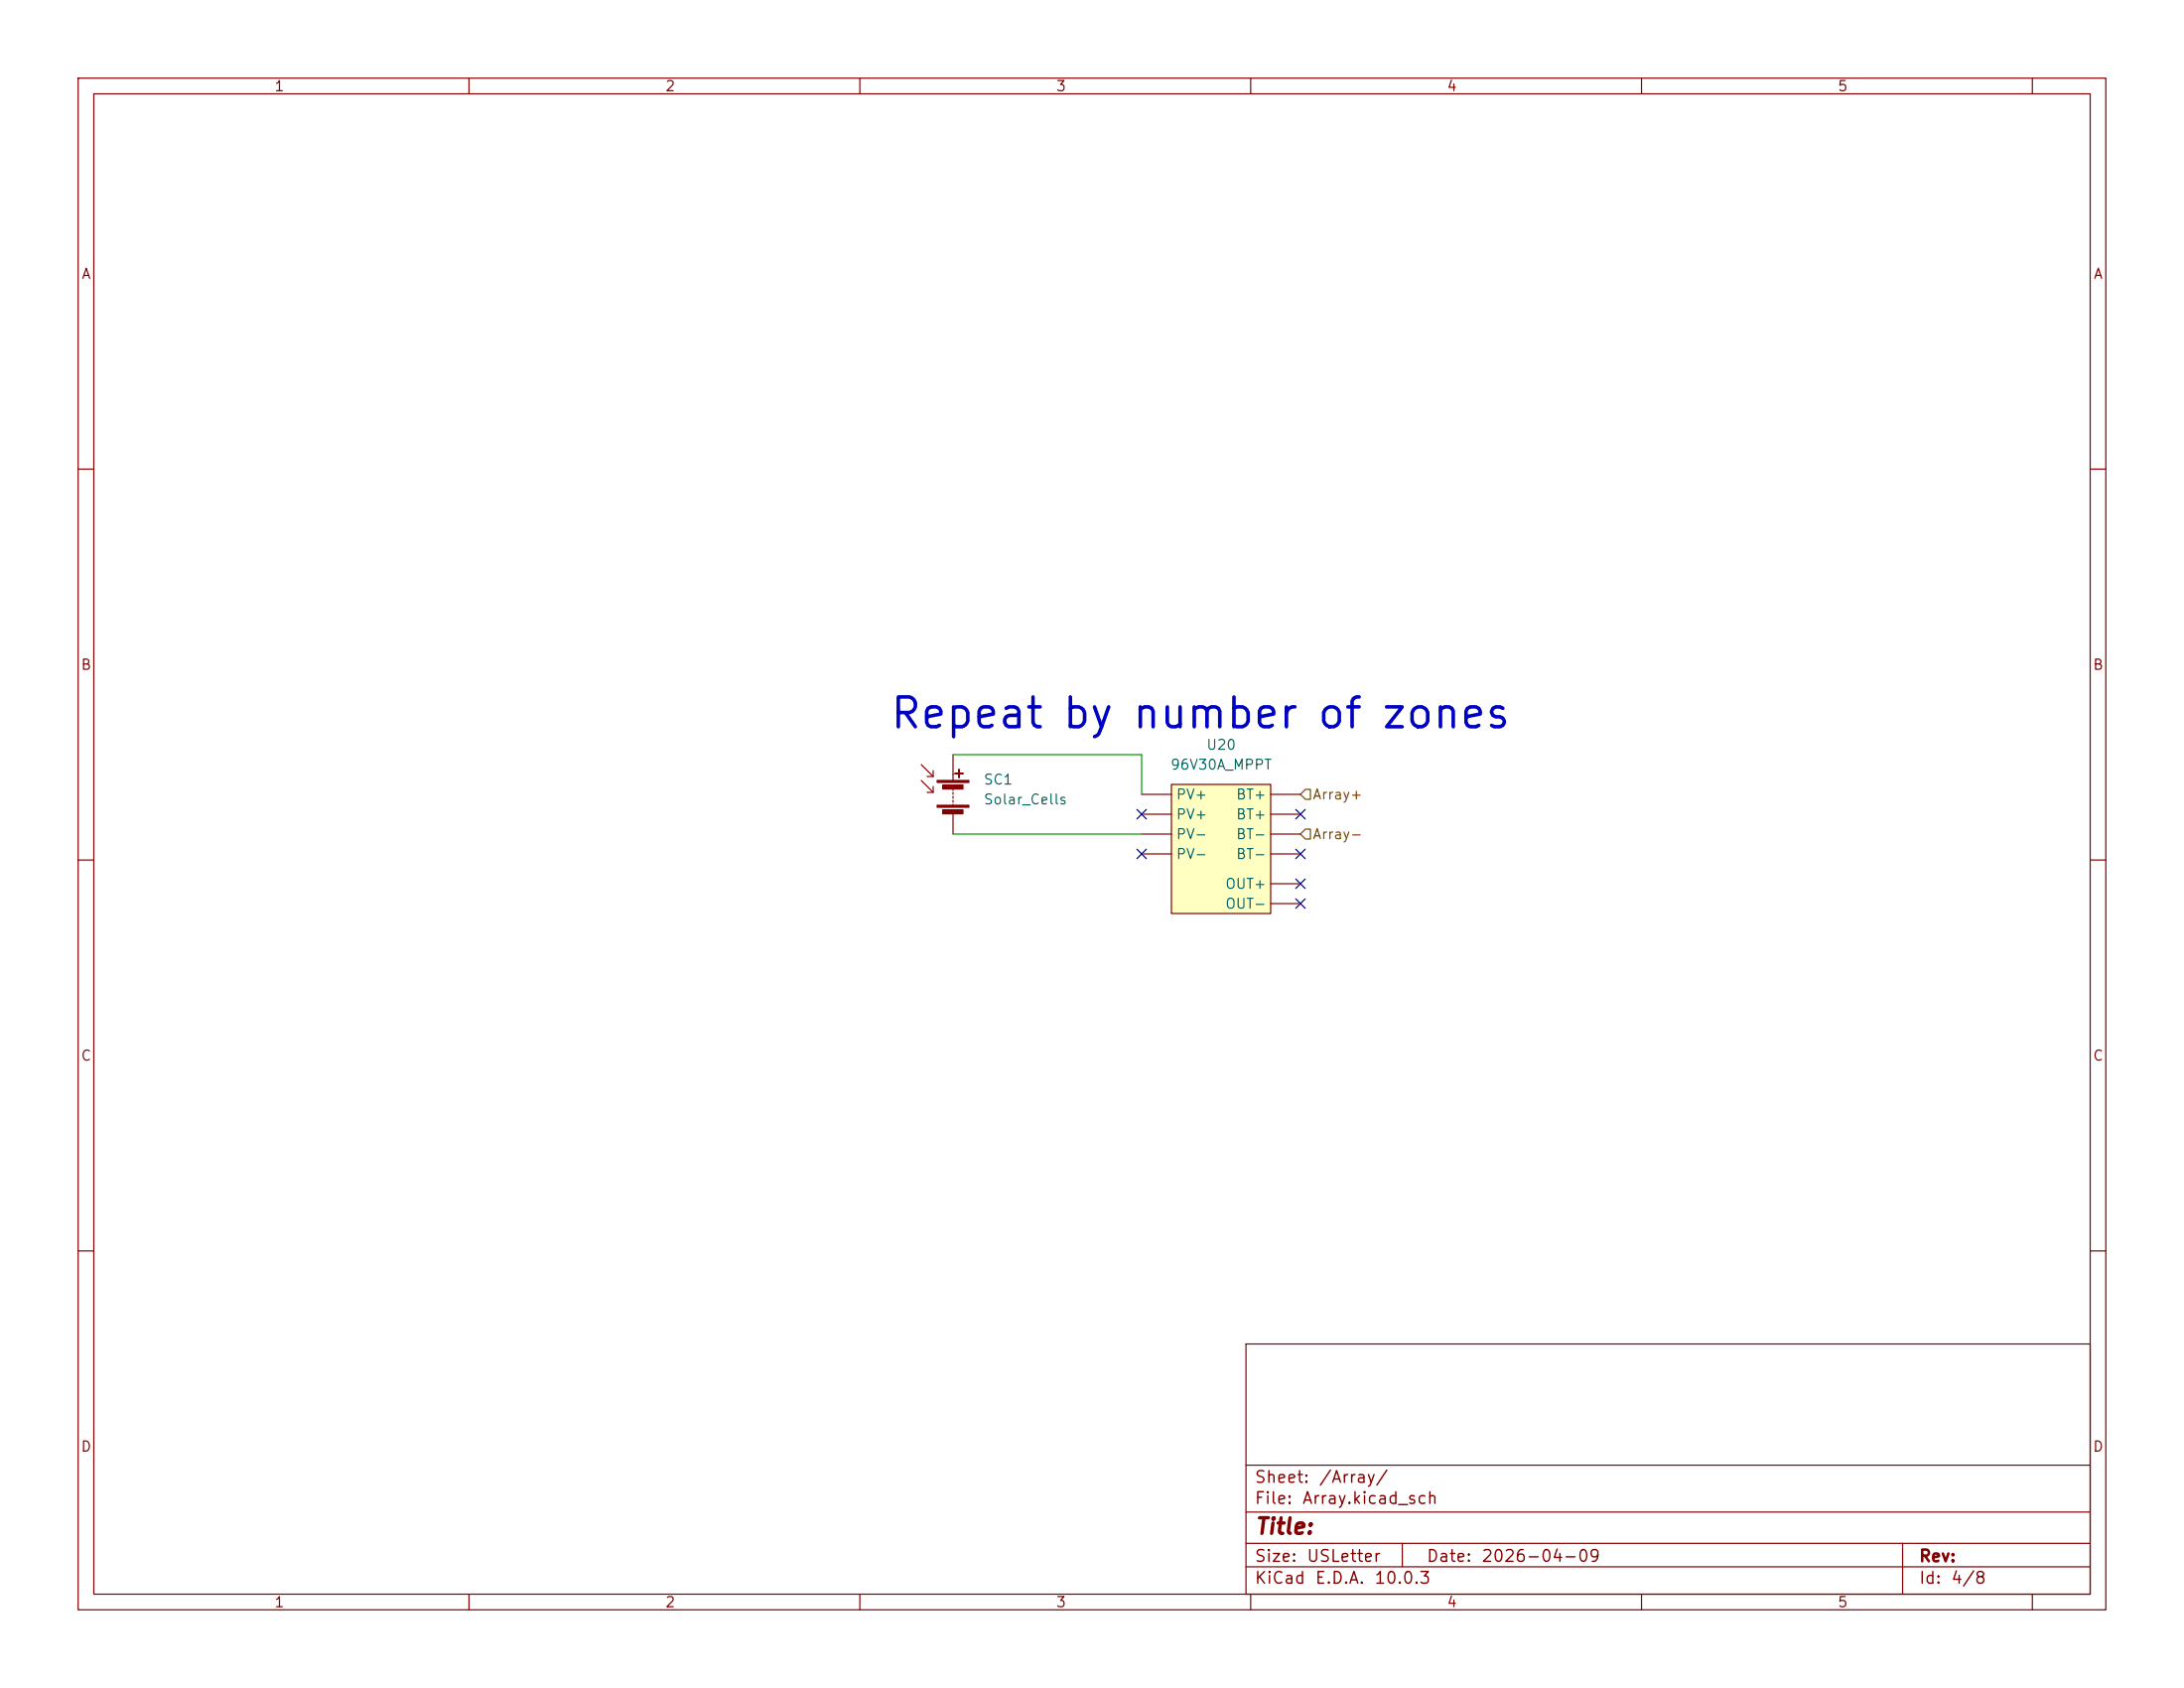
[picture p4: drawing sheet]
<svg xmlns="http://www.w3.org/2000/svg" width="279mm" height="216mm" viewBox="0 0 279 216" stroke-linecap="round" stroke-linejoin="round" font-family="sans-serif">
<g fill="none" stroke="#840000" stroke-width=".15">
<path d="M10 10h259.4v195.9h-259.4zM12 12h255.4v191.9h-255.4zM60 10v2M110 10v2M160 10v2M210 10v2M260 10v2M10 60h2M267.4 60h2M10 110h2M267.4 110h2M10 160h2"/>
<path d="M159.4 171.9h108v32h-108zM267.4 160h2M159.4 197.4h108M159.4 193.4h108M159.4 187.4h108M179.4 197.4v3M243.4 197.4v6.5M60 203.9v2M110 203.9v2M159.4 200.4h108M160 203.9v2M210 203.9v2"/>
<path d="M260 203.9v2"/>
</g>
<path d="M149.9 100.3h12.7v16.5h-12.7z" fill="#ffffc2"/>
<g fill="none" stroke="#840000" stroke-width=".15">
<path d="M117.9 97.8l1.5 1.5M117.9 99.8l1.5 1.5M119.4 98.6v.7h-.8M121.9 96.5v3.3M119.4 100.6v.7h-.8M121.9 100.8v.3M121.9 101.3v.3M121.9 101.9v.2M121.9 102.4v.2M121.9 102.9v.2M121.9 104.1v2.6M146 101.6h3.9"/>
<path d="M146 104.1h3.9M146 106.7h3.9M146 109.2h3.9M149.9 100.3h12.7v16.5h-12.7zM162.6 101.6h3.8M162.6 104.1h3.8M162.6 106.7h3.8M162.6 109.2h3.8M162.6 113h3.8M162.6 115.6h3.8"/>
</g>
<g fill="#840000" stroke="#840000" stroke-width=".15">
<path d="M119.9 99.8h4.1v.3h-4.1z"/>
<path d="M119.9 103h4.1v.3h-4.1z"/>
<path d="M120.6 100.4h2.6v.5h-2.6z"/>
<path d="M120.6 103.6h2.6v.5h-2.6z"/>
</g>
<path d="M122.2 98.9h1M122.7 98.4v1" fill="none" stroke="#840000" stroke-width=".25"/>
<path d="M167 101h.6v1.2h-.6l-.6-.6zM167 106h.6v1.3h-.6l-.6-.6z" fill="none" stroke="#725600" stroke-width=".15"/>
<path d="M121.9 96.5h24.1v5.1M121.9 106.7h24.1" fill="none" stroke="#009600" stroke-width=".15"/>
<path d="M145.4 103.5l1.3 1.2M145.4 108.6l1.3 1.2M146.7 103.5l-1.3 1.2M146.7 108.6l-1.3 1.2M165.8 115l1.2 1.2M165.8 112.4l1.2 1.2M165.8 108.6l1.2 1.2M165.8 103.5l1.2 1.2M167 115l-1.2 1.2M167 112.4l-1.2 1.2M167 108.6l-1.2 1.2M167 103.5l-1.2 1.2" fill="none" stroke="#000084" stroke-width=".15"/>
<text font-size="3.8" fill="#0000c2" x="113.6" y="94.1">Repeat by number of zones</text>
<text font-size="2" fill="#840000" x="160.4" y="196.7">Title:</text>
<g font-size="1.5" fill="#840000">
<text x="160.4" y="190">Sheet:</text>
<text x="168.6" y="190">/Array/</text>
<text x="160.4" y="192.7">File:</text>
<text x="166.5" y="192.7">Array.kicad_sch</text>
<text x="160.4" y="202.9">KiCad</text>
<text x="160.4" y="200.1">Size:</text>
<text x="167.1" y="200.1">USLetter</text>
<text x="168.1" y="202.9">E.D.A.</text>
<text x="175.7" y="202.9">10.0.3</text>
<text x="182.4" y="200.1">Date:</text>
<text x="189.4" y="200.1">2026-04-09</text>
<text x="245.4" y="200.1">Rev:</text>
<text x="245.4" y="202.9">Id:</text>
<text x="249.5" y="202.9">4/8</text>
</g>
<g font-size="1.3" fill="#840000">
<text x="35" y="12">1</text>
<text x="85" y="12">2</text>
<text x="135" y="12">3</text>
<text x="185" y="12">4</text>
<text x="235" y="12">5</text>
<text x="10.3" y="36">A</text>
<text x="267.7" y="36">A</text>
<text x="10.3" y="86">B</text>
<text x="267.7" y="86">B</text>
<text x="10.3" y="136">C</text>
<text x="267.7" y="136">C</text>
<text x="10.3" y="186">D</text>
<text x="267.7" y="186">D</text>
<text x="35" y="205.9">1</text>
<text x="85" y="205.9">2</text>
<text x="135" y="205.9">3</text>
<text x="185" y="205.9">4</text>
<text x="235" y="205.9">5</text>
</g>
<g font-size="1.3" fill="#006464">
<text x="125.7" y="100.7">SC1</text>
<text x="149.6" y="98.8">96V30A_MPPT</text>
<text x="154.2" y="96.2">U20</text>
<text x="125.7" y="103.2">Solar_Cells</text>
<text x="150.4" y="102.6">PV+</text>
<text x="150.4" y="105.1">PV+</text>
<text x="150.4" y="107.7">PV-</text>
<text x="158" y="102.6">BT+</text>
<text x="158" y="105.1">BT+</text>
<text x="158" y="107.7">BT-</text>
<text x="150.4" y="110.2">PV-</text>
<text x="158" y="110.2">BT-</text>
<text x="156.6" y="114">OUT+</text>
<text x="156.6" y="116.5">OUT-</text>
</g>
<g font-size="1.3" fill="#725600">
<text x="167.8" y="102.6">Array+</text>
<text x="167.8" y="107.7">Array-</text>
</g>
</svg>
